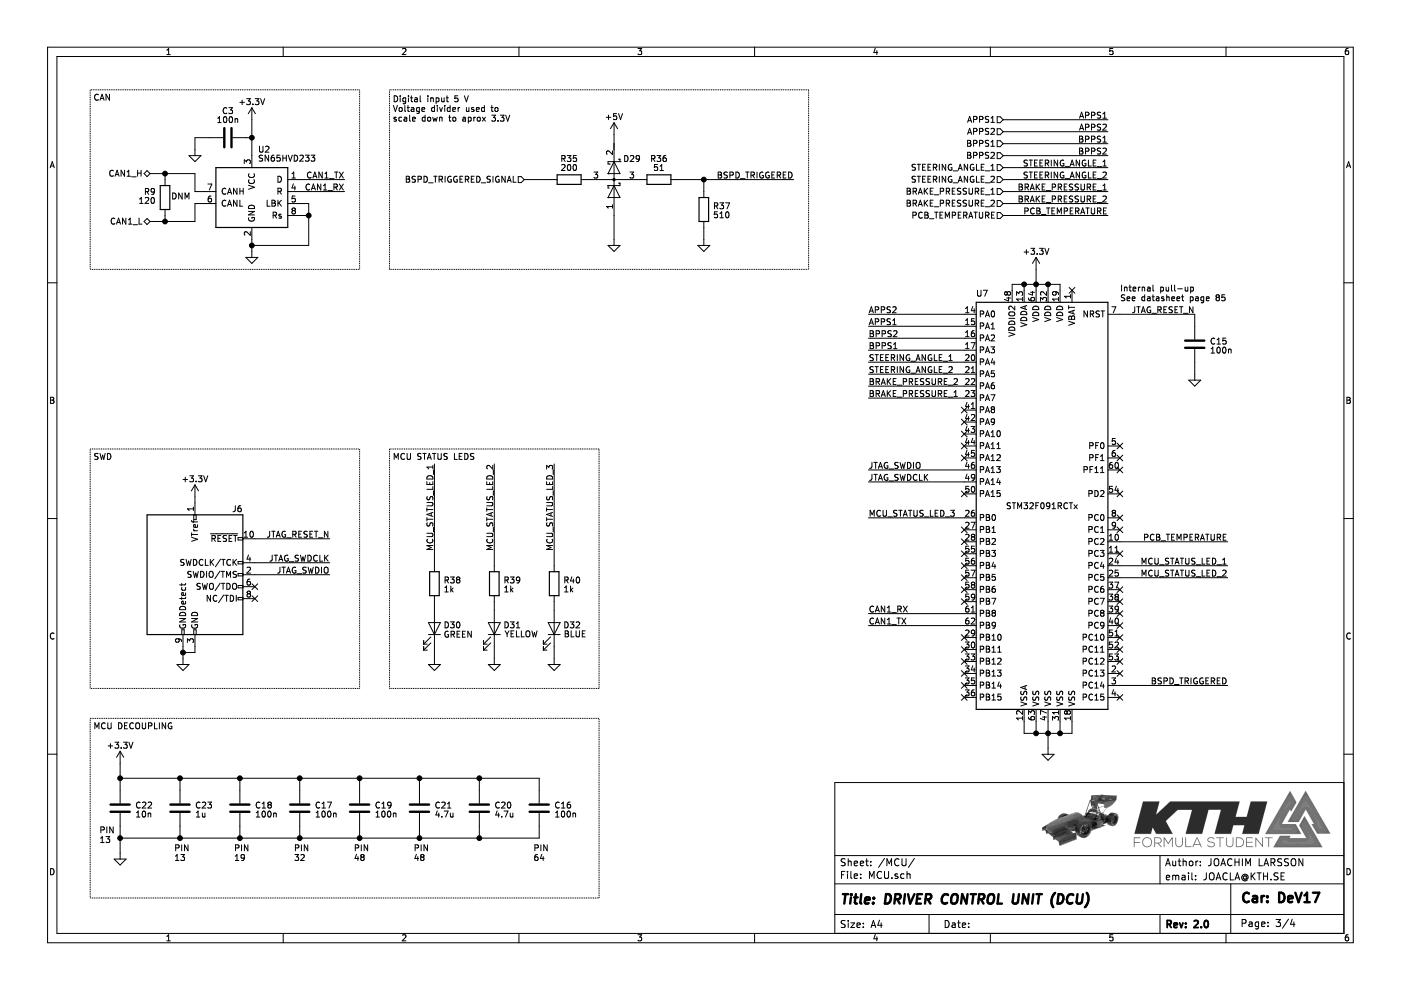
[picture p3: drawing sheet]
EESchema Schematic File Version 4
EELAYER 30 0
EELAYER END
$Descr A4 11693 8268
encoding utf-8
Sheet 3 4
Title "DRIVER CONTROL UNIT (DCU)"
Date ""
Rev "2.0"
Comp "KTH FORMULA STUDENT"
Comment1 "DeV17"
Comment2 "JOACHIM LARSSON"
Comment3 "JOACLA@KTH.SE"
Comment4 ""
$EndDescr
$Comp
L MCU_ST_STM32F0:STM32F091RCTx U7
U 1 1
P 8650 4225
F 0 "U7" H 9100 6000 50  0000 C CNN
F 1 "STM32F091RCTx" H 8600 4225 50  0000 C CNN
F 2 "Package_QFP:LQFP-64_10x10mm_P0.5mm" H 8050 2525 50  0001 R CNN
F 3 "http://www.st.com/st-web-ui/static/active/en/resource/technical/document/datasheet/DM00115237.pdf" H 8650 4225 50  0001 C CNN
	1    8650 4225
	-1   0    0    -1  
$EndComp
$Comp
L Device:C C23
U 1 1
P 1500 6750
F 0 "C23" H 1625 6775 50  0000 L CNN
F 1 "1u" H 1625 6700 50  0000 L CNN
F 2 "Capacitor_SMD:C_0603_1608Metric" H 1538 6600 50  0001 C CNN
F 3 "~" H 1500 6750 50  0001 C CNN
	1    1500 6750
	1    0    0    -1  
$EndComp
$Comp
L Device:C C22
U 1 1
P 1000 6750
F 0 "C22" H 1125 6775 50  0000 L CNN
F 1 "10n" H 1125 6700 50  0000 L CNN
F 2 "Capacitor_SMD:C_0603_1608Metric" H 1038 6600 50  0001 C CNN
F 3 "~" H 1000 6750 50  0001 C CNN
	1    1000 6750
	1    0    0    -1  
$EndComp
$Comp
L Device:C C19
U 1 1
P 3000 6750
F 0 "C19" H 3125 6775 50  0000 L CNN
F 1 "100n" H 3125 6700 50  0000 L CNN
F 2 "Capacitor_SMD:C_0603_1608Metric" H 3038 6600 50  0001 C CNN
F 3 "~" H 3000 6750 50  0001 C CNN
	1    3000 6750
	1    0    0    -1  
$EndComp
$Comp
L Device:C C21
U 1 1
P 3500 6750
F 0 "C21" H 3625 6775 50  0000 L CNN
F 1 "4.7u" H 3625 6700 50  0000 L CNN
F 2 "Capacitor_SMD:C_0603_1608Metric" H 3538 6600 50  0001 C CNN
F 3 "~" H 3500 6750 50  0001 C CNN
	1    3500 6750
	1    0    0    -1  
$EndComp
$Comp
L Device:C C20
U 1 1
P 4000 6750
F 0 "C20" H 4125 6775 50  0000 L CNN
F 1 "4.7u" H 4125 6700 50  0000 L CNN
F 2 "Capacitor_SMD:C_0603_1608Metric" H 4038 6600 50  0001 C CNN
F 3 "~" H 4000 6750 50  0001 C CNN
	1    4000 6750
	1    0    0    -1  
$EndComp
NoConn ~ 8050 3425
NoConn ~ 8050 3525
$Comp
L power:GND #PWR0144
U 1 1
P 8750 6250
F 0 "#PWR0144" H 8750 6000 50  0001 C CNN
F 1 "GND" H 8755 6077 50  0001 C CNN
F 2 "" H 8750 6250 50  0001 C CNN
F 3 "" H 8750 6250 50  0001 C CNN
	1    8750 6250
	1    0    0    -1  
$EndComp
NoConn ~ 9350 5825
NoConn ~ 9350 5625
NoConn ~ 9350 5525
NoConn ~ 9350 5425
NoConn ~ 9350 5325
NoConn ~ 9350 5225
NoConn ~ 9350 5125
NoConn ~ 9350 5025
NoConn ~ 9350 4925
NoConn ~ 9350 4625
NoConn ~ 9350 4425
NoConn ~ 9350 4325
NoConn ~ 8050 4425
NoConn ~ 8050 4525
NoConn ~ 8050 4625
NoConn ~ 8050 4725
NoConn ~ 8050 4825
NoConn ~ 8050 4925
NoConn ~ 8050 5025
NoConn ~ 8050 3725
NoConn ~ 8050 3825
NoConn ~ 8050 5325
NoConn ~ 8050 5425
NoConn ~ 8050 5525
NoConn ~ 8050 5625
NoConn ~ 8050 5725
NoConn ~ 8050 5825
NoConn ~ 8050 4125
NoConn ~ 9350 4125
NoConn ~ 9350 3825
NoConn ~ 9350 3925
NoConn ~ 9350 3725
NoConn ~ 8950 2425
$Comp
L power:GND #PWR0145
U 1 1
P 1525 5500
F 0 "#PWR0145" H 1525 5250 50  0001 C CNN
F 1 "GND" H 1530 5327 50  0001 C CNN
F 2 "" H 1525 5500 50  0001 C CNN
F 3 "" H 1525 5500 50  0001 C CNN
	1    1525 5500
	1    0    0    -1  
$EndComp
NoConn ~ 2125 4900
$Comp
L KTHFS:ARM_JTAG_SWD_10 J6
U 1 1
P 1625 4850
F 0 "J6" H 2025 5450 50  0000 R CNN
F 1 "ARM_JTAG_SWD_10" H 1575 5500 50  0001 R CNN
F 2 "KTHFS:Atmel_ICP_connector" H 1625 4850 50  0001 C CNN
F 3 "" H 1625 4850 50  0001 C CNN
	1    1625 4850
	1    0    0    -1  
$EndComp
$Comp
L power:+3.3V #PWR0146
U 1 1
P 1625 4150
F 0 "#PWR0146" H 1625 4000 50  0001 C CNN
F 1 "+3.3V" H 1625 4300 50  0000 C CNN
F 2 "" H 1625 4150 50  0001 C CNN
F 3 "" H 1625 4150 50  0001 C CNN
	1    1625 4150
	1    0    0    -1  
$EndComp
Text Label 2750 4500 2    50   ~ 0
JTAG_RESET_N
Text Label 2750 4700 2    50   ~ 0
JTAG_SWDCLK
Text Label 2750 4800 2    50   ~ 0
JTAG_SWDIO
Text Label 7250 3925 0    50   ~ 0
JTAG_SWDIO
Text Label 7250 4025 0    50   ~ 0
JTAG_SWDCLK
$Comp
L Device:R R39
U 1 1
P 4125 4875
F 0 "R39" H 4050 4850 50  0000 R CNN
F 1 "1k" H 4050 4925 50  0000 R CNN
F 2 "Resistor_SMD:R_0603_1608Metric" V 4055 4875 50  0001 C CNN
F 3 "~" H 4125 4875 50  0001 C CNN
	1    4125 4875
	-1   0    0    1   
$EndComp
$Comp
L Device:LED D31
U 1 1
P 4125 5250
F 0 "D31" V 4150 5400 50  0000 C CNN
F 1 "YELLOW" V 4075 5475 50  0000 C CNN
F 2 "LED_SMD:LED_0603_1608Metric" H 4125 5250 50  0001 C CNN
F 3 "~" H 4125 5250 50  0001 C CNN
	1    4125 5250
	0    1    -1   0   
$EndComp
$Comp
L power:GND #PWR0147
U 1 1
P 4125 5500
F 0 "#PWR0147" H 4125 5250 50  0001 C CNN
F 1 "GND" H 4130 5327 50  0001 C CNN
F 2 "" H 4125 5500 50  0001 C CNN
F 3 "" H 4125 5500 50  0001 C CNN
	1    4125 5500
	1    0    0    -1  
$EndComp
$Comp
L Device:R R40
U 1 1
P 4625 4875
F 0 "R40" H 4550 4850 50  0000 R CNN
F 1 "1k" H 4550 4925 50  0000 R CNN
F 2 "Resistor_SMD:R_0603_1608Metric" V 4555 4875 50  0001 C CNN
F 3 "~" H 4625 4875 50  0001 C CNN
	1    4625 4875
	-1   0    0    1   
$EndComp
NoConn ~ 2125 5000
$Comp
L power:+3.3V #PWR0148
U 1 1
P 8650 2250
F 0 "#PWR0148" H 8650 2100 50  0001 C CNN
F 1 "+3.3V" H 8650 2400 50  0000 C CNN
F 2 "" H 8650 2250 50  0001 C CNN
F 3 "" H 8650 2250 50  0001 C CNN
	1    8650 2250
	1    0    0    -1  
$EndComp
$Comp
L Device:C C15
U 1 1
P 9975 2875
F 0 "C15" H 10100 2900 50  0000 L CNN
F 1 "100n" H 10100 2825 50  0000 L CNN
F 2 "Capacitor_SMD:C_0603_1608Metric" H 10013 2725 50  0001 C CNN
F 3 "~" H 9975 2875 50  0001 C CNN
	1    9975 2875
	1    0    0    -1  
$EndComp
$Comp
L power:GND #PWR0149
U 1 1
P 9975 3125
F 0 "#PWR0149" H 9975 2875 50  0001 C CNN
F 1 "GND" H 9980 2952 50  0001 C CNN
F 2 "" H 9975 3125 50  0001 C CNN
F 3 "" H 9975 3125 50  0001 C CNN
	1    9975 3125
	1    0    0    -1  
$EndComp
$Comp
L Device:R R38
U 1 1
P 3625 4875
F 0 "R38" H 3550 4850 50  0000 R CNN
F 1 "1k" H 3550 4925 50  0000 R CNN
F 2 "Resistor_SMD:R_0603_1608Metric" V 3555 4875 50  0001 C CNN
F 3 "~" H 3625 4875 50  0001 C CNN
	1    3625 4875
	-1   0    0    1   
$EndComp
Text Label 10250 4725 2    50   ~ 0
MCU_STATUS_LED_1
Text Label 10250 4825 2    50   ~ 0
MCU_STATUS_LED_2
Text Label 7250 4325 0    50   ~ 0
MCU_STATUS_LED_3
$Comp
L power:GND #PWR?
U 1 1
P 5125 2000
AR Path="/5EB3D36C/5FAF9DD3" Ref="#PWR?"  Part="1" 
AR Path="/5EB3D419/5FAF9DD3" Ref="#PWR?"  Part="1" 
AR Path="/5EB3D0BC/5FAF9DD3" Ref="#PWR078"  Part="1" 
F 0 "#PWR078" H 5125 1750 50  0001 C CNN
F 1 "GND" H 5130 1827 50  0001 C CNN
F 2 "" H 5125 2000 50  0001 C CNN
F 3 "" H 5125 2000 50  0001 C CNN
	1    5125 2000
	1    0    0    -1  
$EndComp
$Comp
L power:+5V #PWR?
U 1 1
P 5125 1125
AR Path="/5EB3D36C/5FAF9DD9" Ref="#PWR?"  Part="1" 
AR Path="/5EB3D419/5FAF9DD9" Ref="#PWR?"  Part="1" 
AR Path="/5EB3D0BC/5FAF9DD9" Ref="#PWR077"  Part="1" 
F 0 "#PWR077" H 5125 975 50  0001 C CNN
F 1 "+5V" H 5125 1275 50  0000 C CNN
F 2 "" H 5125 1125 50  0001 C CNN
F 3 "" H 5125 1125 50  0001 C CNN
	1    5125 1125
	1    0    0    -1  
$EndComp
$Comp
L Device:R R?
U 1 1
P 4750 1500
AR Path="/5EB3D36C/5FAF9DDF" Ref="R?"  Part="1" 
AR Path="/5EB3D419/5FAF9DDF" Ref="R?"  Part="1" 
AR Path="/5EB3D0BC/5FAF9DDF" Ref="R35"  Part="1" 
F 0 "R35" V 4575 1500 50  0000 C CNN
F 1 "200" V 4650 1500 50  0000 C CNN
F 2 "Resistor_SMD:R_0603_1608Metric" V 4680 1500 50  0001 C CNN
F 3 "~" H 4750 1500 50  0001 C CNN
	1    4750 1500
	0    1    1    0   
$EndComp
$Comp
L Device:R R?
U 1 1
P 5500 1500
AR Path="/5EB3D36C/5FB02A35" Ref="R?"  Part="1" 
AR Path="/5EB3D419/5FB02A35" Ref="R?"  Part="1" 
AR Path="/5EB3D0BC/5FB02A35" Ref="R36"  Part="1" 
F 0 "R36" V 5325 1500 50  0000 C CNN
F 1 "51" V 5400 1500 50  0000 C CNN
F 2 "Resistor_SMD:R_0603_1608Metric" V 5430 1500 50  0001 C CNN
F 3 "~" H 5500 1500 50  0001 C CNN
	1    5500 1500
	0    1    1    0   
$EndComp
$Comp
L Device:R R?
U 1 1
P 5875 1750
AR Path="/5EB3D36C/5FB03368" Ref="R?"  Part="1" 
AR Path="/5EB3D419/5FB03368" Ref="R?"  Part="1" 
AR Path="/5EB3D0BC/5FB03368" Ref="R37"  Part="1" 
F 0 "R37" H 5800 1725 50  0000 R CNN
F 1 "510" H 5800 1800 50  0000 R CNN
F 2 "Resistor_SMD:R_0603_1608Metric" V 5805 1750 50  0001 C CNN
F 3 "~" H 5875 1750 50  0001 C CNN
	1    5875 1750
	-1   0    0    1   
$EndComp
Text HLabel 4375 1500 0    50   Input ~ 0
BSPD_TRIGGERED_SIGNAL
$Comp
L power:GND #PWR0150
U 1 1
P 5875 2000
F 0 "#PWR0150" H 5875 1750 50  0001 C CNN
F 1 "GND" H 5880 1827 50  0001 C CNN
F 2 "" H 5875 2000 50  0001 C CNN
F 3 "" H 5875 2000 50  0001 C CNN
	1    5875 2000
	1    0    0    -1  
$EndComp
Text Notes 3275 1025 0    50   ~ 0
Digital input 5 V\nVoltage divider used to \nscale down to aprox 3.3V
$Comp
L Device:LED D32
U 1 1
P 4625 5250
F 0 "D32" V 4650 5400 50  0000 C CNN
F 1 "BLUE" V 4575 5425 50  0000 C CNN
F 2 "LED_SMD:LED_0603_1608Metric" H 4625 5250 50  0001 C CNN
F 3 "~" H 4625 5250 50  0001 C CNN
	1    4625 5250
	0    1    -1   0   
$EndComp
$Comp
L Device:LED D30
U 1 1
P 3625 5250
F 0 "D30" V 3650 5325 50  0000 L CNN
F 1 "GREEN" V 3600 5325 50  0000 L BNN
F 2 "LED_SMD:LED_0603_1608Metric" H 3625 5250 50  0001 C CNN
F 3 "~" H 3625 5250 50  0001 C CNN
	1    3625 5250
	0    1    -1   0   
$EndComp
$Comp
L power:GND #PWR0151
U 1 1
P 3625 5500
F 0 "#PWR0151" H 3625 5250 50  0001 C CNN
F 1 "GND" H 3630 5327 50  0001 C CNN
F 2 "" H 3625 5500 50  0001 C CNN
F 3 "" H 3625 5500 50  0001 C CNN
	1    3625 5500
	1    0    0    -1  
$EndComp
$Comp
L power:+3.3V #PWR0152
U 1 1
P 1000 6375
F 0 "#PWR0152" H 1000 6225 50  0001 C CNN
F 1 "+3.3V" H 1000 6525 50  0000 C CNN
F 2 "" H 1000 6375 50  0001 C CNN
F 3 "" H 1000 6375 50  0001 C CNN
	1    1000 6375
	1    0    0    -1  
$EndComp
$Comp
L Device:C C16
U 1 1
P 4500 6750
F 0 "C16" H 4625 6775 50  0000 L CNN
F 1 "100n" H 4625 6700 50  0000 L CNN
F 2 "Capacitor_SMD:C_0603_1608Metric" H 4538 6600 50  0001 C CNN
F 3 "~" H 4500 6750 50  0001 C CNN
	1    4500 6750
	1    0    0    -1  
$EndComp
$Comp
L Device:C C17
U 1 1
P 2500 6750
F 0 "C17" H 2625 6775 50  0000 L CNN
F 1 "100n" H 2625 6700 50  0000 L CNN
F 2 "Capacitor_SMD:C_0603_1608Metric" H 2538 6600 50  0001 C CNN
F 3 "~" H 2500 6750 50  0001 C CNN
	1    2500 6750
	1    0    0    -1  
$EndComp
$Comp
L Device:C C18
U 1 1
P 2000 6750
F 0 "C18" H 2125 6775 50  0000 L CNN
F 1 "100n" H 2125 6700 50  0000 L CNN
F 2 "Capacitor_SMD:C_0603_1608Metric" H 2038 6600 50  0001 C CNN
F 3 "~" H 2000 6750 50  0001 C CNN
	1    2000 6750
	1    0    0    -1  
$EndComp
NoConn ~ 8050 3625
Text Label 6625 1500 2    50   ~ 0
BSPD_TRIGGERED
Text Label 10250 5725 2    50   ~ 0
BSPD_TRIGGERED
Wire Notes Line
	750  7500 5000 7500
Wire Notes Line
	5000 7500 5000 6000
Wire Notes Line
	5000 6000 750  6000
Wire Notes Line
	750  6000 750  7500
Text Notes 775  6100 0    50   ~ 0
MCU DECOUPLING
Wire Wire Line
	8450 2425 8450 2375
Wire Wire Line
	8450 2375 8550 2375
Wire Wire Line
	8550 2375 8550 2425
Wire Wire Line
	8550 2375 8650 2375
Wire Wire Line
	8650 2375 8650 2425
Connection ~ 8550 2375
Wire Wire Line
	8650 2375 8750 2375
Wire Wire Line
	8750 2375 8750 2425
Connection ~ 8650 2375
Wire Wire Line
	8750 2375 8850 2375
Wire Wire Line
	8850 2375 8850 2425
Connection ~ 8750 2375
Wire Wire Line
	8650 2375 8650 2250
Wire Wire Line
	8550 6025 8550 6125
Wire Wire Line
	8550 6125 8650 6125
Wire Wire Line
	8650 6125 8650 6025
Wire Wire Line
	8650 6125 8750 6125
Wire Wire Line
	8750 6125 8750 6025
Connection ~ 8650 6125
Wire Wire Line
	8850 6025 8850 6125
Wire Wire Line
	8850 6125 8750 6125
Connection ~ 8750 6125
Wire Wire Line
	8950 6025 8950 6125
Wire Wire Line
	8950 6125 8850 6125
Connection ~ 8850 6125
Wire Wire Line
	8750 6250 8750 6125
Wire Notes Line
	750  5750 750  3750
Wire Notes Line
	750  3750 3000 3750
Wire Notes Line
	3000 3750 3000 5750
Wire Notes Line
	3000 5750 750  5750
Wire Notes Line
	3250 5750 5000 5750
Wire Notes Line
	5000 5750 5000 3750
Wire Notes Line
	5000 3750 3250 3750
Wire Notes Line
	3250 3750 3250 5750
Text Notes 775  3850 0    50   ~ 0
SWD
Text Notes 3275 3850 0    50   ~ 0
MCU STATUS LEDS
Wire Notes Line
	750  750  750  2250
Wire Notes Line
	750  2250 3000 2250
Wire Notes Line
	3000 2250 3000 750 
Wire Notes Line
	3000 750  750  750 
Text Notes 775  850  0    50   ~ 0
CAN
Wire Wire Line
	2125 4500 2750 4500
Wire Wire Line
	2125 4700 2750 4700
Wire Wire Line
	2125 4800 2750 4800
Wire Wire Line
	1525 5400 1525 5450
Wire Wire Line
	1525 5450 1625 5450
Wire Wire Line
	1625 5450 1625 5400
Connection ~ 1525 5450
Wire Wire Line
	1525 5450 1525 5500
Wire Wire Line
	1625 4150 1625 4200
Wire Wire Line
	3625 5400 3625 5500
Wire Wire Line
	3625 5025 3625 5100
Text Label 3625 3875 3    50   ~ 0
MCU_STATUS_LED_1
Wire Wire Line
	3625 3875 3625 4725
$Comp
L power:GND #PWR0153
U 1 1
P 4625 5500
F 0 "#PWR0153" H 4625 5250 50  0001 C CNN
F 1 "GND" H 4630 5327 50  0001 C CNN
F 2 "" H 4625 5500 50  0001 C CNN
F 3 "" H 4625 5500 50  0001 C CNN
	1    4625 5500
	1    0    0    -1  
$EndComp
Wire Wire Line
	4125 5400 4125 5500
Wire Wire Line
	4125 5025 4125 5100
Text Label 4125 3875 3    50   ~ 0
MCU_STATUS_LED_2
Wire Wire Line
	4125 3875 4125 4725
Wire Wire Line
	4625 5500 4625 5400
Wire Wire Line
	4625 5100 4625 5025
Text Label 4625 3875 3    50   ~ 0
MCU_STATUS_LED_3
Wire Wire Line
	4625 3875 4625 4725
Wire Wire Line
	2500 6500 3000 6500
Wire Wire Line
	3000 6500 3000 6600
Wire Wire Line
	2500 7000 3000 7000
Wire Wire Line
	3000 7000 3000 6900
Wire Wire Line
	3500 6600 3500 6500
Wire Wire Line
	3500 6500 3000 6500
Connection ~ 3000 6500
Wire Wire Line
	3000 7000 3500 7000
Wire Wire Line
	3500 7000 3500 6900
Connection ~ 3000 7000
$Comp
L power:GND #PWR0154
U 1 1
P 1000 7125
F 0 "#PWR0154" H 1000 6875 50  0001 C CNN
F 1 "GND" H 1005 6952 50  0001 C CNN
F 2 "" H 1000 7125 50  0001 C CNN
F 3 "" H 1000 7125 50  0001 C CNN
	1    1000 7125
	1    0    0    -1  
$EndComp
Text Label 9975 2625 2    50   ~ 0
JTAG_RESET_N
Wire Wire Line
	9350 2625 9975 2625
Wire Wire Line
	9975 2725 9975 2625
Wire Wire Line
	9975 3125 9975 3025
Text Notes 9350 2525 0    50   ~ 0
Internal pull-up\nSee datasheet page 85
Wire Wire Line
	1000 6375 1000 6500
Wire Wire Line
	1000 6900 1000 7000
Text Notes 825  7050 0    50   ~ 0
PIN\n13
Wire Wire Line
	1000 7000 1500 7000
Wire Wire Line
	1500 7000 1500 6900
Connection ~ 1000 7000
Wire Wire Line
	1000 7000 1000 7125
Wire Wire Line
	1500 6600 1500 6500
Wire Wire Line
	1500 6500 1000 6500
Connection ~ 1000 6500
Wire Wire Line
	1000 6500 1000 6600
Text Notes 1450 7200 0    50   ~ 0
PIN\n13
Wire Wire Line
	1500 7000 2000 7000
Connection ~ 1500 7000
Wire Wire Line
	1500 6500 2000 6500
Connection ~ 1500 6500
Text Notes 1950 7200 0    50   ~ 0
PIN\n19
Wire Wire Line
	2000 7000 2000 6900
Wire Wire Line
	2000 6500 2000 6600
Text Notes 2450 7200 0    50   ~ 0
PIN\n32
Text Notes 2950 7200 0    50   ~ 0
PIN\n48
Text Notes 3450 7200 0    50   ~ 0
PIN\n48
Wire Wire Line
	2500 6600 2500 6500
Wire Wire Line
	2000 6500 2500 6500
Connection ~ 2000 6500
Connection ~ 2500 6500
Wire Wire Line
	2500 7000 2500 6900
Wire Wire Line
	2500 7000 2000 7000
Connection ~ 2500 7000
Connection ~ 2000 7000
Wire Wire Line
	4000 6600 4000 6500
Wire Wire Line
	4000 6500 3500 6500
Connection ~ 3500 6500
Wire Wire Line
	4000 6900 4000 7000
Wire Wire Line
	4000 7000 3500 7000
Connection ~ 3500 7000
Wire Wire Line
	4500 6900 4500 7000
Wire Wire Line
	4500 7000 4000 7000
Connection ~ 4000 7000
Wire Wire Line
	4000 6500 4500 6500
Wire Wire Line
	4500 6500 4500 6600
Connection ~ 4000 6500
Text Notes 4450 7200 0    50   ~ 0
PIN\n64
Text HLabel 1250 1450 0    50   BiDi ~ 0
CAN1_H
$Comp
L power:+3.3V #PWR?
U 1 1
P 2100 1000
AR Path="/5F090335/636EB81C" Ref="#PWR?"  Part="1" 
AR Path="/5EB3D0BC/636EB81C" Ref="#PWR0155"  Part="1" 
F 0 "#PWR0155" H 2100 850 50  0001 C CNN
F 1 "+3.3V" H 2100 1150 50  0000 C CNN
F 2 "" H 2100 1000 50  0001 C CNN
F 3 "" H 2100 1000 50  0001 C CNN
	1    2100 1000
	-1   0    0    -1  
$EndComp
$Comp
L power:GND #PWR?
U 1 1
P 2100 2100
AR Path="/5F090335/636EB822" Ref="#PWR?"  Part="1" 
AR Path="/5EB3D0BC/636EB822" Ref="#PWR0156"  Part="1" 
F 0 "#PWR0156" H 2100 1850 50  0001 C CNN
F 1 "GND" H 2105 1927 50  0001 C CNN
F 2 "" H 2100 2100 50  0001 C CNN
F 3 "" H 2100 2100 50  0001 C CNN
	1    2100 2100
	-1   0    0    -1  
$EndComp
$Comp
L Device:C C?
U 1 1
P 1900 1150
AR Path="/5F090335/636EB829" Ref="C?"  Part="1" 
AR Path="/5EB3D0BC/636EB829" Ref="C3"  Part="1" 
F 0 "C3" V 1675 1150 50  0000 C CNN
F 1 "100n" V 1750 1150 50  0000 C CNN
F 2 "Capacitor_SMD:C_0603_1608Metric" H 1938 1000 50  0001 C CNN
F 3 "~" H 1900 1150 50  0001 C CNN
	1    1900 1150
	0    -1   1    0   
$EndComp
$Comp
L power:GND #PWR?
U 1 1
P 1625 1250
AR Path="/5F090335/636EB832" Ref="#PWR?"  Part="1" 
AR Path="/5EB3D0BC/636EB832" Ref="#PWR0157"  Part="1" 
F 0 "#PWR0157" H 1625 1000 50  0001 C CNN
F 1 "GND" H 1630 1077 50  0001 C CNN
F 2 "" H 1625 1250 50  0001 C CNN
F 3 "" H 1625 1250 50  0001 C CNN
	1    1625 1250
	-1   0    0    -1  
$EndComp
$Comp
L Interface_CAN_LIN:SN65HVD233 U?
U 1 1
P 2100 1600
AR Path="/5F090335/636EB83A" Ref="U?"  Part="1" 
AR Path="/5EB3D0BC/636EB83A" Ref="U2"  Part="1" 
F 0 "U2" H 2050 1925 50  0000 R BNN
F 1 "SN65HVD233" H 2050 1850 50  0000 R BNN
F 2 "Package_SO:SOIC-8_3.9x4.9mm_P1.27mm" H 2100 1100 50  0001 C CNN
F 3 "http://www.ti.com/lit/ds/symlink/sn65hvd234.pdf" H 2000 2000 50  0001 C CNN
	1    2100 1600
	-1   0    0    -1  
$EndComp
$Comp
L Device:R R?
U 1 1
P 1375 1650
AR Path="/5F090335/636EB849" Ref="R?"  Part="1" 
AR Path="/5EB3D0BC/636EB849" Ref="R9"  Part="1" 
F 0 "R9" H 1450 1700 50  0000 L CNN
F 1 "120" H 1450 1625 50  0000 L CNN
F 2 "Resistor_SMD:R_0603_1608Metric" V 1305 1650 50  0001 C CNN
F 3 "~" H 1375 1650 50  0001 C CNN
	1    1375 1650
	-1   0    0    -1  
$EndComp
Wire Wire Line
	2100 2100 2100 2050
Wire Wire Line
	2500 1700 2575 1700
Wire Wire Line
	2575 1700 2575 1800
Wire Wire Line
	2575 1800 2500 1800
Wire Wire Line
	2575 1800 2575 2050
Wire Wire Line
	2575 2050 2100 2050
Connection ~ 2575 1800
Connection ~ 2100 2050
Wire Wire Line
	2100 2050 2100 2000
Text Label 2875 1500 2    50   ~ 0
CAN1_TX
Text Label 2875 1600 2    50   ~ 0
CAN1_RX
Wire Wire Line
	2875 1600 2500 1600
Wire Wire Line
	2500 1500 2875 1500
Text Label 7250 5225 0    50   ~ 0
CAN1_TX
Text Label 7250 5125 0    50   ~ 0
CAN1_RX
Wire Wire Line
	2100 1000 2100 1150
Wire Wire Line
	2050 1150 2100 1150
Connection ~ 2100 1150
Wire Wire Line
	2100 1150 2100 1300
Wire Wire Line
	1750 1150 1625 1150
Wire Wire Line
	1625 1150 1625 1250
Wire Wire Line
	1700 1600 1625 1600
Wire Wire Line
	1625 1600 1625 1450
Wire Wire Line
	1700 1700 1625 1700
Wire Wire Line
	1625 1700 1625 1850
Wire Wire Line
	1375 1500 1375 1450
Wire Wire Line
	1375 1450 1625 1450
Wire Wire Line
	1625 1850 1375 1850
Wire Wire Line
	1375 1850 1375 1800
Wire Wire Line
	1375 1850 1250 1850
Connection ~ 1375 1850
Wire Wire Line
	1375 1450 1250 1450
Connection ~ 1375 1450
Text HLabel 1250 1850 0    50   BiDi ~ 0
CAN1_L
Text Notes 1425 1675 0    50   ~ 0
DNM
Wire Wire Line
	4600 1500 4375 1500
$Comp
L KTHFS:D_Schottky_x2_Serial_AKC D?
U 1 1
P 5125 1500
AR Path="/5EB3D419/5FAF9DE5" Ref="D?"  Part="1" 
AR Path="/5EB3D0BC/5FAF9DE5" Ref="D29"  Part="1" 
F 0 "D29" H 5200 1675 50  0000 L CNN
F 1 "D_Schottky_x2_Serial_AKC" H 4425 900 50  0001 L CNN
F 2 "Package_TO_SOT_SMD:SOT-23" V 5125 1500 50  0001 C CNN
F 3 "~" V 5125 1500 50  0001 C CNN
	1    5125 1500
	1    0    0    -1  
$EndComp
Wire Wire Line
	5125 1200 5125 1125
Wire Wire Line
	5350 1500 5325 1500
Wire Wire Line
	5875 2000 5875 1900
Wire Wire Line
	5125 2000 5125 1800
Wire Wire Line
	5875 1600 5875 1500
Connection ~ 5875 1500
Wire Wire Line
	5875 1500 5650 1500
Wire Notes Line
	6750 750  6750 2250
Wire Notes Line
	3250 2250 3250 750 
Wire Wire Line
	4925 1500 4900 1500
Wire Notes Line
	3250 750  6750 750 
Wire Notes Line
	3250 2250 6750 2250
Wire Wire Line
	5875 1500 6625 1500
Text HLabel 8375 1000 0    50   Input ~ 0
APPS1
Text HLabel 8375 1100 0    50   Input ~ 0
APPS2
Text HLabel 8375 1200 0    50   Input ~ 0
BPPS1
Text HLabel 8375 1300 0    50   Input ~ 0
BPPS2
Text HLabel 8375 1700 0    50   Input ~ 0
BRAKE_PRESSURE_2
Text HLabel 8375 1600 0    50   Input ~ 0
BRAKE_PRESSURE_1
Text HLabel 8375 1400 0    50   Input ~ 0
STEERING_ANGLE_1
Text HLabel 8375 1500 0    50   Input ~ 0
STEERING_ANGLE_2
Text Label 9250 1000 2    50   ~ 0
APPS1
Text Label 9250 1100 2    50   ~ 0
APPS2
Text Label 9250 1200 2    50   ~ 0
BPPS1
Text Label 9250 1300 2    50   ~ 0
BPPS2
Text Label 9250 1400 2    50   ~ 0
STEERING_ANGLE_1
Text Label 9250 1500 2    50   ~ 0
STEERING_ANGLE_2
Text Label 9250 1700 2    50   ~ 0
BRAKE_PRESSURE_2
Wire Wire Line
	8375 1700 9250 1700
Text Label 9250 1600 2    50   ~ 0
BRAKE_PRESSURE_1
Wire Wire Line
	8375 1600 9250 1600
Wire Wire Line
	8375 1000 9250 1000
Wire Wire Line
	8375 1100 9250 1100
Wire Wire Line
	8375 1300 9250 1300
Wire Wire Line
	8375 1200 9250 1200
Wire Wire Line
	8375 1400 9250 1400
Wire Wire Line
	8375 1500 9250 1500
Text Label 7250 2725 0    50   ~ 0
APPS1
Text Label 7250 2625 0    50   ~ 0
APPS2
Text Label 7250 2925 0    50   ~ 0
BPPS1
Text Label 7250 2825 0    50   ~ 0
BPPS2
Text Label 7250 3025 0    50   ~ 0
STEERING_ANGLE_1
Text Label 7250 3125 0    50   ~ 0
STEERING_ANGLE_2
Text Label 7250 3225 0    50   ~ 0
BRAKE_PRESSURE_2
Text Label 7250 3325 0    50   ~ 0
BRAKE_PRESSURE_1
Wire Wire Line
	7250 5125 8050 5125
Wire Wire Line
	7250 5225 8050 5225
Wire Wire Line
	7250 4325 8050 4325
Wire Wire Line
	7250 4025 8050 4025
Wire Wire Line
	7250 3925 8050 3925
Wire Wire Line
	8050 3325 7250 3325
Wire Wire Line
	7250 3225 8050 3225
Wire Wire Line
	8050 3125 7250 3125
Wire Wire Line
	7250 3025 8050 3025
Wire Wire Line
	8050 2925 7250 2925
Wire Wire Line
	7250 2825 8050 2825
Wire Wire Line
	8050 2725 7250 2725
Wire Wire Line
	7250 2625 8050 2625
Wire Wire Line
	9350 4825 10250 4825
Wire Wire Line
	9350 4725 10250 4725
Wire Wire Line
	9350 5725 10250 5725
Text Label 10250 4525 2    50   ~ 0
PCB_TEMPERATURE
Text HLabel 8375 1800 0    50   Input ~ 0
PCB_TEMPERATURE
Wire Wire Line
	8375 1800 9250 1800
Text Label 9250 1800 2    50   ~ 0
PCB_TEMPERATURE
Wire Wire Line
	9350 4525 10250 4525
$EndSCHEMATC
